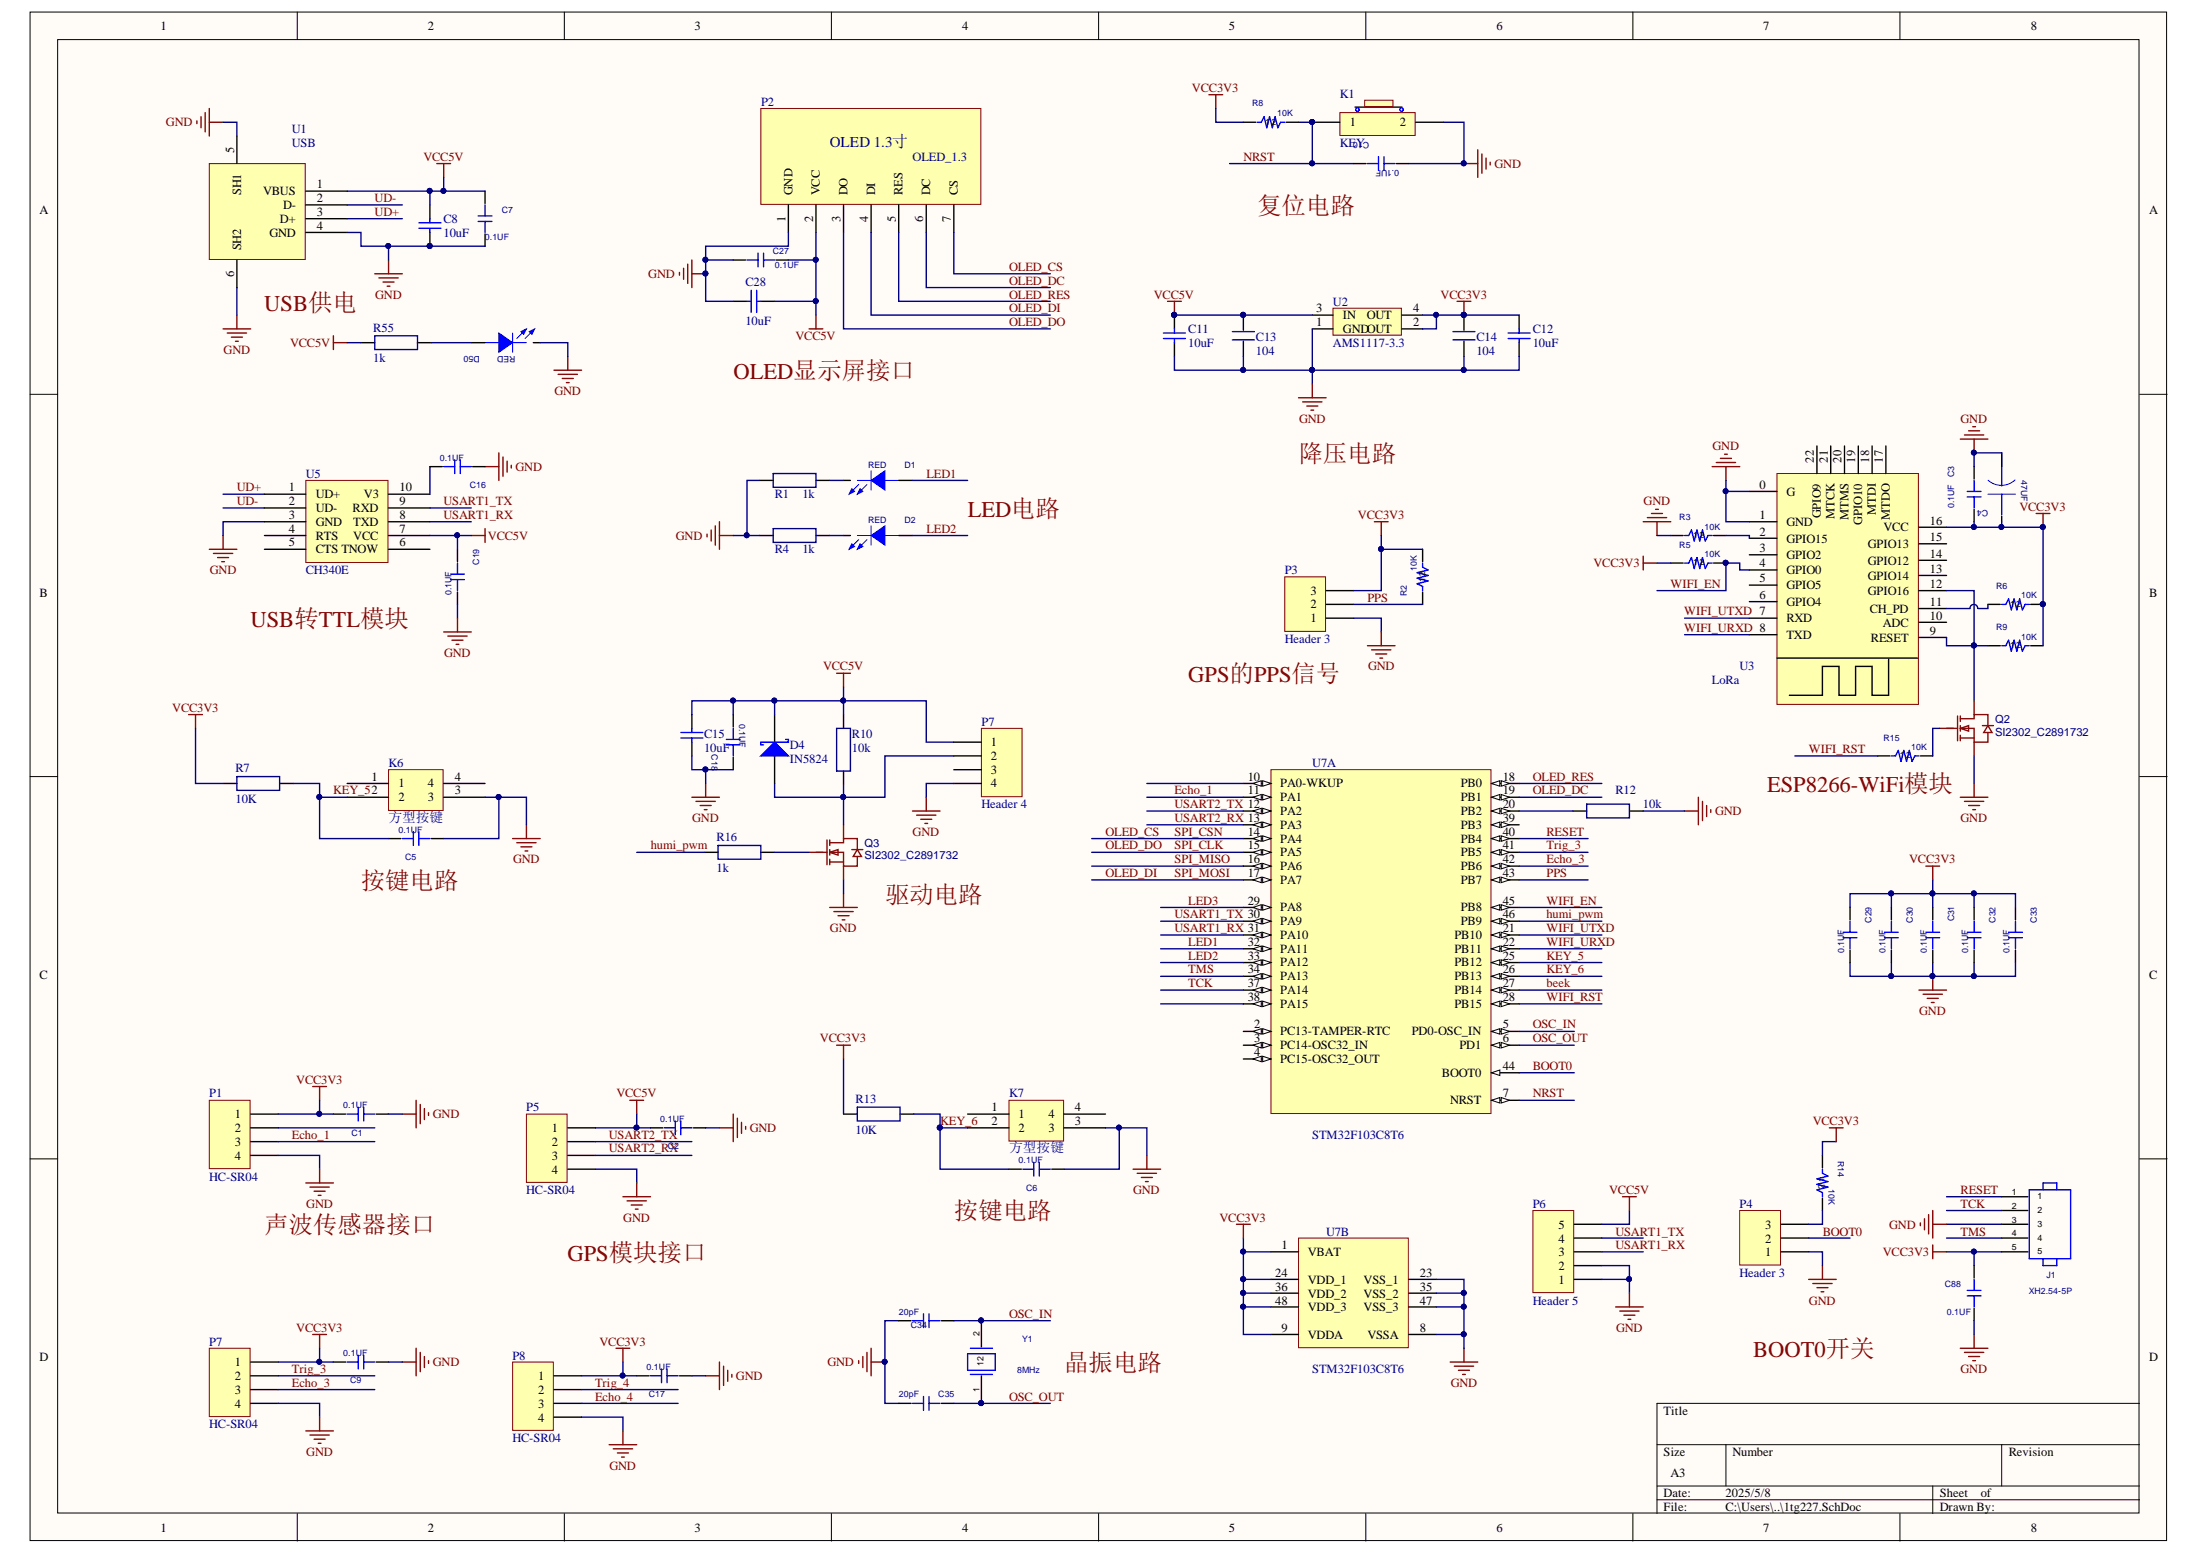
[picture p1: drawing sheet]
# Altium project PCB_Project-1tg227.PrjPcb
1 sheet, 70 parts. Net scope: global (net labels, ports and power ports of the same name join across sheets).
Board file: 1tg227.PcbDoc

## Sheet 1tg227.SchDoc
size A3

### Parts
(Parts that share a designator on the sheet are numbered #1, #2 ... from top to bottom, then left to right.)
C1  value 0.1UF  [LC-0603_C]  (hidden comment: CAP_0.1UF_0603_FIRE)
C2  value 0.1UF  [LC-0603_C]  (hidden comment: CAP_0.1UF_0603_FIRE)
C3  value 0.1UF  [CAP_0603_FIRE]  (hidden comment: CAP_0.1UF_0603_FIRE)
C4  value 47UF  [CAP+_47UF_FIRE]  (hidden comment: CAP+_47UF_FIRE)
C5  value 0.1UF  [LC-0603_C]  (hidden comment: CAP_0.1UF_0603_FIRE)
C6  value 0.1UF  [LC-0603_C]  (hidden comment: CAP_0.1UF_0603_FIRE)
C7  value 0.1UF  [LC-0603_C]  (hidden comment: CAP_0.1UF_0603_FIRE)
C8  value 10uF  [LC-0805_C]  (hidden comment: 104)
C9  value 0.1UF  [LC-0603_C]  (hidden comment: CAP_0.1UF_0603_FIRE)
C10  value 0.1UF  [LC-0603_C]  (hidden comment: CAP_0.1UF_0603_FIRE)
C11  value 10uF  [LC-0805_C]  (hidden comment: 104)
C12  value 10uF  [LC-0805_C]  (hidden comment: 104)
C13  104  [0603P]
C14  104  [0603P]
C15  value 10uF  [LC-0805_C]  (hidden comment: 104)
C16  value 0.1UF  [LC-0603_C]  (hidden comment: CAP_0.1UF_0603_FIRE)
C17  value 0.1UF  [LC-0603_C]  (hidden comment: CAP_0.1UF_0603_FIRE)
C18  value 0.1UF  [LC-0603_C]  (hidden comment: CAP_0.1UF_0603_FIRE)
C19  value 0.1UF  [LC-0603_C]  (hidden comment: CAP_0.1UF_0603_FIRE)
C27  value 0.1UF  [LC-0603_C]  (hidden comment: CAP_0.1UF_0603_FIRE)
C28  value 10uF  [LC-0805_C]  (hidden comment: 104)
C29  value 0.1UF  [LC-0603_C]  (hidden comment: CAP_0.1UF_0603_FIRE)
C30  value 0.1UF  [LC-0603_C]  (hidden comment: CAP_0.1UF_0603_FIRE)
C31  value 0.1UF  [LC-0603_C]  (hidden comment: CAP_0.1UF_0603_FIRE)
C32  value 0.1UF  [LC-0603_C]  (hidden comment: CAP_0.1UF_0603_FIRE)
C33  value 0.1UF  [LC-0603_C]  (hidden comment: CAP_0.1UF_0603_FIRE)
C34  value 20pF  [LC-0402_C]  (hidden comment: C_22P_0603)
C35  value 20pF  [LC-0402_C]  (hidden comment: C_22P_0603)
C88  value 0.1UF  [LC-0603_C]  (hidden comment: CAP_0.1UF_0603_FIRE)
D1  value RED  [LED_RED_0603_FIRE]  (hidden comment: LED_RED_0603_FIRE)
D2  value RED  [LED_RED_0603_FIRE]  (hidden comment: LED_RED_0603_FIRE)
D4  IN5824  [DO-214AC(SSxxx)]
D50  value RED  [LED_RED_0603_FIRE]  (hidden comment: LED_RED_0603_FIRE)
J1  XH2.54-5P  [XH2.54-5P]
K1  KEY  [KEY_SW]
K6  方型按键  [key]
K7  方型按键  [key]
P1  HC-SR04  [HDR1X4]
P2  OLED_1.3  [OLED_1.3]
P3  Header 3  [HDR1X3]
P4  Header 3  [HDR1X3]
P5  HC-SR04  [HDR1X4]
P6  Header 5  [HDR1X5]
P7#1  Header 4  [HDR1X4]
P7#2  HC-SR04  [HDR1X4]
P8  HC-SR04  [HDR1X4]
Q2  SI2302_C2891732  [SOT-23-3_L2.9-W1.3-P1.90-LS2.4-BR]
Q3  SI2302_C2891732  [SOT-23-3_L2.9-W1.3-P1.90-LS2.4-BR]
R1  value 1k  [LC-0603_R]  (hidden comment: RES)
R2  value 10K  [LC-0603_R]  (hidden comment: RES_10K_0603_FIRE)
R3  value 10K  [RES_0603_FIRE]  (hidden comment: RES_10K_0603_FIRE)
R4  value 1k  [LC-0603_R]  (hidden comment: RES)
R5  value 10K  [RES_0603_FIRE]  (hidden comment: RES_10K_0603_FIRE)
R6  value 10K  [RES_0603_FIRE]  (hidden comment: RES_10K_0603_FIRE)
R7  value 10K  [LC-0603_R]  (hidden comment: RES)
R8  value 10K  [LC-0603_R]  (hidden comment: RES_10K_0603_FIRE)
R9  value 10K  [RES_0603_FIRE]  (hidden comment: RES_10K_0603_FIRE)
R10  value 10k  [LC-0603_R]  (hidden comment: RES)
R12  value 10k  [LC-0603_R]  (hidden comment: RES)
R13  value 10K  [LC-0603_R]  (hidden comment: RES)
R14  value 10K  [LC-0603_R]  (hidden comment: RES_10K_0603_FIRE)
R15  value 10K  [RES_0603_FIRE]  (hidden comment: RES_10K_0603_FIRE)
R16  value 1k  [LC-0603_R]  (hidden comment: RES)
R55  value 1k  [LC-0603_R]  (hidden comment: RES)
U1  USB  [USB-B]
U2  AMS1117-3.3  [AMS1117]
U3  LoRa  [ESP-12S Module]
U5  CH340E  [SOP10 - duplicate]
U7  STM32F103C8T6  [LQFP48_N]  (parts A,B of 2)
Y1  value 8MHz  [OSC_8M]  (hidden comment: XTAL_8M_FIRE)

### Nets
GND: C1.1 C2.1 C3.1 C4.2 C5.1 C6.1 C7.2 C8.2 C9.1 C10.2 C11.2 C12.2 C13.1 C14.1 C15.1 C16.1 C17.1 C18.1 C19.2 C27.2 C28.1 C29.2 C30.2 C31.2 C32.2 C33.2 C34.1 C35.1 C88.2 D50.K(CATHODE) J1.3 K1.2 K6.3 K7.3 P1.4 P2.1(GND) P3.1 P4.1 P5.4 P6.1 P6.2 P7#1.4 P7#2.4 P8.4 Q2.2(S) Q3.2(S) R1.1 R3.1 R4.1 R12.2 U1.4(GND) U1.5(SH1) U1.6(SH2) U2.1(GND) U3.0(G) U3.1(GND) U5.3(GND) U7.8(VSSA) U7.23(VSS_1) U7.35(VSS_2) U7.47(VSS_3)
VCC3V3: C1.2 C3.2 C4.1 C9.2 C12.1 C14.2 C17.2 C29.1 C30.1 C31.1 C32.1 C33.1 C88.1 J1.5 P1.1 P3.3 P7#2.1 P8.1 R2.2 R5.1 R6.2 R7.1 R8.1 R9.2 R13.1 R14.1 U2.2(OUT) U2.4(OUT) U3.16(VCC) U7.1(VBAT) U7.9(VDDA) U7.24(VDD_1) U7.36(VDD_2) U7.48(VDD_3)
VCC5V: C2.2 C7.1 C8.1 C11.1 C13.2 C15.2 C18.2 C19.1 C27.1 C28.2 D4.2(K) P2.2(VCC) P5.1 P6.5 P7#1.1 R10.2 R55.2 U1.1(VBUS) U2.3(IN) U5.7(VCC)
beek: U7.27(PB14)
BOOT0: P4.2 U7.44(BOOT0)
Echo_1: P1.3 U7.11(PA1)
Echo_3: P7#2.3 U7.42(PB6)
Echo_4: P8.3
humi_pwm: R16.1 U7.46(PB9)
KEY_5: C5.2 K6.2 R7.2 U7.25(PB12)
KEY_6: C6.2 K7.2 R13.2 U7.26(PB13)
LED1: D1.A(ANODE) U7.32(PA11)
LED2: D2.A(ANODE) U7.33(PA12)
LED3: U7.29(PA8)
NRST: C10.1 K1.1 R8.2 U7.7(NRST)
OLED_CS: P2.7(CS) U7.14(PA4)  [also labelled SPI_CSN]
OLED_DC: P2.6(DC) U7.19(PB1)
OLED_DI: P2.4(DI) U7.17(PA7)  [also labelled SPI_MOSI]
OLED_DO: P2.3(DO) U7.15(PA5)  [also labelled SPI_CLK]
OLED_RES: P2.5(RES) U7.18(PB0)
OSC_IN: C34.2 U7.5(PD0-OSC_IN) Y1.2
OSC_OUT: C35.2 U7.6(PD1) Y1.1
PPS: P3.2 R2.1 U7.43(PB7)
RESET: J1.1 U7.40(PB4)
SPI_MISO: U7.16(PA6)
TCK: J1.2 U7.37(PA14)
TMS: J1.4 U7.34(PA13)
Trig_3: P7#2.2 U7.41(PB5)
Trig_4: P8.2
UD+: U1.3(D+) U5.1(UD+)
UD-: U1.2(D-) U5.2(UD-)
USART1_RX: P6.3 U5.8(TXD) U7.31(PA10)
USART1_TX: P6.4 U5.9(RXD) U7.30(PA9)
USART2_RX: P5.3 U7.13(PA3)
USART2_TX: P5.2 U7.12(PA2)
WIFI_EN: R5.2 U3.4(GPIO0) U7.45(PB8)
WIFI_RST: R15.1 U7.28(PB15)
WIFI_URXD: U3.8(TXD) U7.22(PB11)
WIFI_UTXD: U3.7(RXD) U7.21(PB10)
NetC16_2: C16.2 U5.10(V3)
NetD1_K: D1.K(CATHODE) R1.2
NetD2_K: D2.K(CATHODE) R4.2
NetD4_1: D4.1(A) P7#1.2 Q3.3(D) R10.1
NetD50_A: D50.A(ANODE) R55.1
NetP4_3: P4.3 R14.2
NetQ2_1: Q2.1(G) R15.2
NetQ2_3: Q2.3(D) R9.1 U3.9(RESET) U3.12(GPIO16)
NetQ3_1: Q3.1(G) R16.2
NetR3_2: R3.2 U3.2(GPIO15)
NetR6_1: R6.1 U3.11(CH_PD)
NetR12_1: R12.1 U7.20(PB2)

Not connected (* = marked no-connect by the designer): K6 1 4; K7 1 4; P1 2; P7#1 3; U3 3(GPIO2) 5(GPIO5) 6(GPIO4) 10(ADC) 13(GPIO14) 14(GPIO12) 15(GPIO13) 17(MTDO) 18(MTDI) 19(GPIO10) 20(MTMS) 21(MTCK) 22(GPIO9); U5 4(RTS) 5(CTS) 6(TNOW); U7 2(PC13-TAMPER-RTC) 3(PC14-OSC32_IN) 4(PC15-OSC32_OUT) 10(PA0-WKUP) 38(PA15) 39(PB3)

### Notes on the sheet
- Labels drawn without touching a wire or pin: BOOT0开关, ESP8266-WiFi模块, GPS模块接口, GPS的PPS信号, LED电路, OLED显示屏接口, USB供电, USB转TTL模块, 声波传感器接口, 复位电路, 按键电路, 晶振电路, 降压电路, 驱动电路
